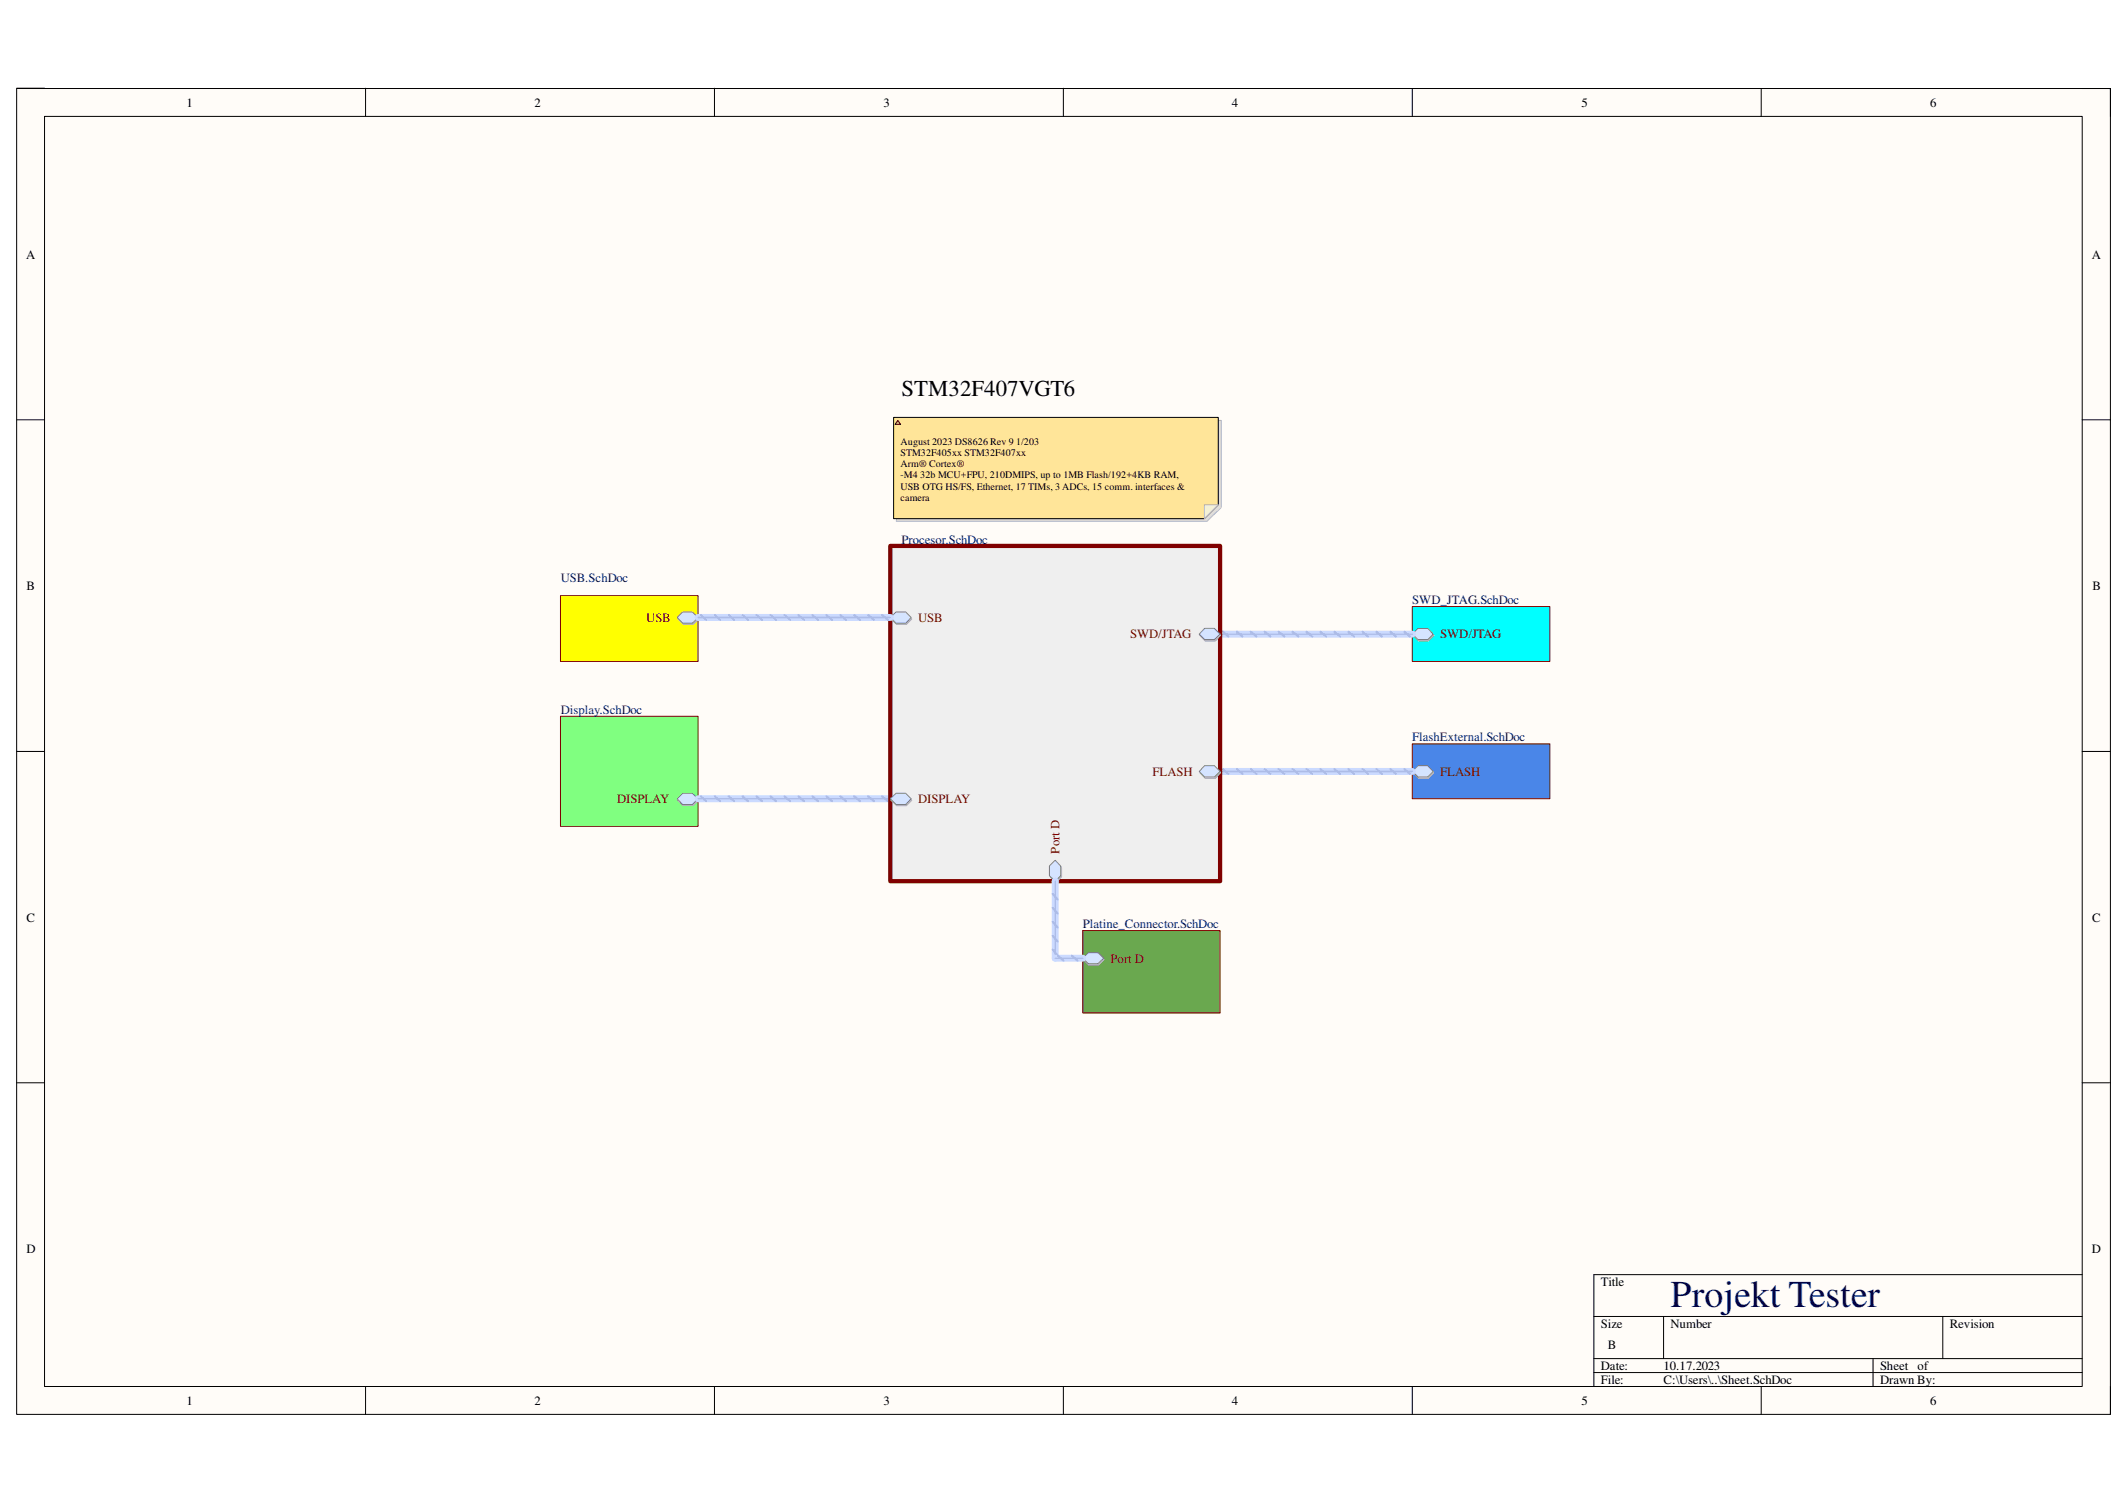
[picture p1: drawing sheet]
<svg xmlns="http://www.w3.org/2000/svg" width="297mm" height="210mm" viewBox="0 0 297 210" stroke-linecap="round" stroke-linejoin="round" font-family="sans-serif">
<path d="M2.3 12.4h292.4v185.1h-292.4z" fill-rule="evenodd" fill="#fffcf8"/>
<path d="M2.3 12.4h292.4v185.1h-292.4z" fill="none" stroke="#000" stroke-width=".14"/>
<path d="M6.2 16.3h284.6v177.3h-284.6z" fill-rule="evenodd" fill="#fffcf8"/>
<g fill="none" stroke="#000" stroke-width=".14">
<path d="M2.3 12.3h3.9M6.2 16.3h284.6v177.3h-284.6zM51.1 12.3v3.9M99.8 12.3v4M148.5 12.3v4M197.2 12.4v3.9M246 12.4v3.9M290.8 12.4h3.9v3.9M2.3 58.6h3.9M290.8 58.6h3.9M2.3 104.9h3.9M290.8 104.9h3.9"/>
<path d="M2.3 151.2h3.9M290.8 151.2h3.9M290.8 178h-68.2v15.6M51.1 193.6v3.9M99.8 193.6v3.9M148.5 193.6v3.9M197.2 193.6v3.9M222.6 183.9h68.2M222.6 189.7h68.2M222.6 191.7h68.2M232.3 183.9v5.8M246 193.6v3.9"/>
<path d="M261.6 189.7v3.9M271.3 183.9v5.8M294.7 193.6v3.9"/>
</g>
<path d="M197.2 84.7h19.2v7.7h-19.2z" fill-rule="evenodd" fill="#0ff"/>
<path d="M197.2 84.7h19.2v7.7h-19.2z" fill="none" stroke="#800000" stroke-width=".14"/>
<path d="M197.4 88.7l.7-.7h1.4l.8 .7-.8 .8h-1.4z" fill-rule="evenodd" fill="#bac0ca"/>
<path d="M197.4 88.7l.7-.7h1.4l.8 .7-.8 .8h-1.4z" fill="none" stroke="#a6acb6" stroke-width=".14"/>
<path d="M197.2 88.6l.8-.8h1.4l.7 .8-.7 .7h-1.4z" fill-rule="evenodd" fill="#d5e4ff"/>
<path d="M197.2 88.6l.8-.8h1.4l.7 .8-.7 .7h-1.4z" fill="none" stroke="#70809b" stroke-width=".14"/>
<path d="M151.2 130h19.2v11.5h-19.2z" fill-rule="evenodd" fill="#6aa84f"/>
<path d="M151.2 130h19.2v11.5h-19.2z" fill="none" stroke="#800000" stroke-width=".14"/>
<path d="M152.1 133.2h1.3l.8 .8-.8 .8h-1.3l-.8-.8z" fill-rule="evenodd" fill="#bac0ca"/>
<path d="M152.1 133.2h1.3l.8 .8-.8 .8h-1.3l-.8-.8z" fill="none" stroke="#a6acb6" stroke-width=".14"/>
<path d="M151.2 133.8l.8-.7h1.3l.8 .7-.8 .8h-1.3z" fill-rule="evenodd" fill="#d5e4ff"/>
<path d="M151.2 133.8l.8-.7h1.3l.8 .7-.8 .8h-1.3z" fill="none" stroke="#70809b" stroke-width=".14"/>
<path d="M197.2 103.9h19.2v7.6h-19.2z" fill-rule="evenodd" fill="#4a86e8"/>
<path d="M197.2 103.9h19.2v7.6h-19.2z" fill="none" stroke="#800000" stroke-width=".14"/>
<path d="M197.4 107.9l.7-.8h1.4l.8 .8-.8 .8h-1.4z" fill-rule="evenodd" fill="#bac0ca"/>
<path d="M197.4 107.9l.7-.8h1.4l.8 .8-.8 .8h-1.4z" fill="none" stroke="#a6acb6" stroke-width=".14"/>
<path d="M197.2 107.7l.8-.8h1.4l.7 .8-.7 .8h-1.4z" fill-rule="evenodd" fill="#d5e4ff"/>
<path d="M197.2 107.7l.8-.8h1.4l.7 .8-.7 .8h-1.4z" fill="none" stroke="#70809b" stroke-width=".14"/>
<path d="M78.3 100h19.2v15.4h-19.2z" fill-rule="evenodd" fill="#80ff80"/>
<path d="M78.3 100h19.2v15.4h-19.2z" fill="none" stroke="#800000" stroke-width=".14"/>
<path d="M94.7 111.8l.7-.8h1.4l.8 .8-.8 .7h-1.4z" fill-rule="evenodd" fill="#bac0ca"/>
<path d="M94.7 111.8l.7-.8h1.4l.8 .8-.8 .7h-1.4z" fill="none" stroke="#a6acb6" stroke-width=".14"/>
<path d="M94.6 111.5l.7-.7h1.4l.8 .7-.8 .9h-1.4z" fill-rule="evenodd" fill="#d5e4ff"/>
<path d="M94.6 111.5l.7-.7h1.4l.8 .7-.8 .9h-1.4z" fill="none" stroke="#70809b" stroke-width=".14"/>
<path d="M170.4 88.6h26.8M97.5 111.5h26.8M170.4 107.7h26.8" fill="none" stroke="#cbdaff" stroke-width=".97"/>
<g fill="none" stroke="#adbce7" stroke-width=".3">
<path d="M170.8 88.2l.7 .7M172.7 88.2l.8 .7M174.7 88.2l.8 .7M176.6 88.2l.8 .7M178.6 88.2l.8 .7M180.5 88.2l.8 .7M182.5 88.2l.8 .7M184.4 88.2l.8 .7M186.3 88.2l.9 .7M188.3 88.2l.8 .7M190.3 88.2l.7 .7M192.2 88.2l.8 .7"/>
<path d="M194.2 88.2l.7 .7M196.1 88.2l.8 .7M97.9 111.2l.7 .7M99.8 111.2l.8 .7M101.8 111.2l.7 .7M103.7 111.2l.8 .7M105.7 111.2l.7 .7M107.6 111.2l.8 .7M109.6 111.2l.8 .7M111.5 111.2l.8 .7M113.4 111.2l.9 .7M115.4 111.2l.8 .7"/>
<path d="M117.3 111.2l.8 .7M119.3 111.2l.8 .7M121.2 111.2l.8 .7M123.2 111.2l.8 .7M170.8 107.4l.7 .7M172.7 107.4l.8 .7M174.7 107.4l.8 .7M176.6 107.4l.8 .7M178.6 107.4l.8 .7M180.5 107.4l.8 .7M182.5 107.4l.8 .7M184.4 107.4l.8 .7"/>
<path d="M186.3 107.4l.9 .7M188.3 107.4l.8 .7M190.3 107.4l.7 .7M192.2 107.4l.8 .7M194.2 107.4l.7 .7M196.1 107.4l.8 .7"/>
</g>
<path d="M170.4 88.6h26.8M97.5 111.5h26.8M170.4 107.7h26.8" fill="none" stroke="#adbce7" stroke-width=".21"/>
<path d="M78.3 83.2h19.2v9.2h-19.2z" fill-rule="evenodd" fill="#ff0"/>
<path d="M78.3 83.2h19.2v9.2h-19.2z" fill="none" stroke="#800000" stroke-width=".14"/>
<path d="M95.4 85.6h1.4l.8 .8-.8 .8h-1.4l-.7-.8z" fill-rule="evenodd" fill="#bac0ca"/>
<path d="M95.4 85.6h1.4l.8 .8-.8 .8h-1.4l-.7-.8z" fill="none" stroke="#a6acb6" stroke-width=".14"/>
<path d="M94.6 86.2l.7-.7h1.4l.8 .7-.8 .8h-1.4z" fill-rule="evenodd" fill="#d5e4ff"/>
<path d="M94.6 86.2l.7-.7h1.4l.8 .7-.8 .8h-1.4z" fill="none" stroke="#70809b" stroke-width=".14"/>
<path d="M124.3 76.2h46.1v46.9h-46.1z" fill-rule="evenodd" fill="#efefef"/>
<path d="M124.3 76.2h46.1v46.9h-46.1z" fill="none" stroke="#800000" stroke-width=".59"/>
<path d="M167.6 88.7l.7-.7h1.4l.8 .7-.8 .8h-1.4z" fill-rule="evenodd" fill="#bac0ca"/>
<path d="M167.6 88.7l.7-.7h1.4l.8 .7-.8 .8h-1.4z" fill="none" stroke="#a6acb6" stroke-width=".14"/>
<path d="M168.2 87.8h1.4l.8 .8-.8 .7h-1.4l-.7-.7z" fill-rule="evenodd" fill="#d5e4ff"/>
<path d="M168.2 87.8h1.4l.8 .8-.8 .7h-1.4l-.7-.7z" fill="none" stroke="#70809b" stroke-width=".14"/>
<path d="M124.4 111.8l.8-.8h1.4l.7 .8-.7 .7h-1.4z" fill-rule="evenodd" fill="#bac0ca"/>
<path d="M124.4 111.8l.8-.8h1.4l.7 .8-.7 .7h-1.4z" fill="none" stroke="#a6acb6" stroke-width=".14"/>
<path d="M124.3 111.5l.8-.7h1.4l.8 .7-.8 .9h-1.4z" fill-rule="evenodd" fill="#d5e4ff"/>
<path d="M124.3 111.5l.8-.7h1.4l.8 .7-.8 .9h-1.4z" fill="none" stroke="#70809b" stroke-width=".14"/>
<path d="M146.7 121.1l.7-.7 .8 .7v1.4l-.8 .8-.7-.8z" fill-rule="evenodd" fill="#bac0ca"/>
<path d="M146.7 121.1l.7-.7 .8 .7v1.4l-.8 .8-.7-.8z" fill="none" stroke="#a6acb6" stroke-width=".14"/>
<path d="M146.6 120.9l.8-.8 .7 .8v1.4l-.7 .8-.8-.8z" fill-rule="evenodd" fill="#d5e4ff"/>
<path d="M146.6 120.9l.8-.8 .7 .8v1.4l-.7 .8-.8-.8z" fill="none" stroke="#70809b" stroke-width=".14"/>
<path d="M124.4 86.4l.8-.8h1.4l.7 .8-.7 .8h-1.4z" fill-rule="evenodd" fill="#bac0ca"/>
<path d="M124.4 86.4l.8-.8h1.4l.7 .8-.7 .8h-1.4z" fill="none" stroke="#a6acb6" stroke-width=".14"/>
<path d="M124.3 86.2l.8-.7h1.4l.8 .7-.8 .8h-1.4z" fill-rule="evenodd" fill="#d5e4ff"/>
<path d="M124.3 86.2l.8-.7h1.4l.8 .7-.8 .8h-1.4z" fill="none" stroke="#70809b" stroke-width=".14"/>
<path d="M167.6 107.9l.7-.8h1.4l.8 .8-.8 .8h-1.4z" fill-rule="evenodd" fill="#bac0ca"/>
<path d="M167.6 107.9l.7-.8h1.4l.8 .8-.8 .8h-1.4z" fill="none" stroke="#a6acb6" stroke-width=".14"/>
<path d="M168.2 106.9h1.4l.8 .8-.8 .8h-1.4l-.7-.8z" fill-rule="evenodd" fill="#d5e4ff"/>
<path d="M168.2 106.9h1.4l.8 .8-.8 .8h-1.4l-.7-.8z" fill="none" stroke="#70809b" stroke-width=".14"/>
<path d="M97.5 86.2h26.8" fill="none" stroke="#cbdaff" stroke-width=".97"/>
<g fill="none" stroke="#adbce7" stroke-width=".3">
<path d="M97.9 85.9l.7 .7M99.8 85.9l.8 .7M101.8 85.9l.7 .7M103.7 85.9l.8 .7M105.7 85.9l.7 .7M107.6 85.9l.8 .7M109.6 85.9l.8 .7M111.5 85.9l.8 .7M113.4 85.9l.9 .7M115.4 85.9l.8 .7M117.3 85.9l.8 .7M119.3 85.9l.8 .7"/>
<path d="M121.2 85.9l.8 .7M123.2 85.9l.8 .7"/>
</g>
<path d="M97.5 86.2h26.8" fill="none" stroke="#adbce7" stroke-width=".21"/>
<circle cx="147.4" cy="123.1" r=".49" fill="#cbdaff"/>
<path d="M147.4 123.1h.1M147.4 123.1v10.7h3.8" fill="none" stroke="#adbce7" stroke-width=".21"/>
<path d="M147.4 123.1v10.7h3.8" fill="none" stroke="#cbdaff" stroke-width=".97"/>
<path d="M147 132.6l.7 .8M147 130.7l.7 .8M147 128.7l.7 .8M147 126.8l.7 .8M147 124.8l.7 .8M147.7 133.5l.8 .7M149.7 133.5l.8 .7" fill="none" stroke="#adbce7" stroke-width=".3"/>
<path d="M125.2 58.7h45.4v12.2l-2 1.9h-43.4z" fill-rule="evenodd" fill="#e0ddd7"/>
<path d="M125.2 58.7h45.4v12.2l-2 1.9h-43.4z" fill="none" stroke="#bfbdba" stroke-width=".14"/>
<path d="M124.8 58.3h45.3v12.2l-1.9 1.9h-43.4z" fill-rule="evenodd" fill="#ffe599"/>
<path d="M124.8 58.3h45.3v12.2l-1.9 1.9h-43.4z" fill="none" stroke="#000" stroke-width=".14"/>
<path d="M168.2 70.5h1.9l-1.9 1.9z" fill="#f2ead8"/>
<path d="M168.2 70.5h1.9l-1.9 1.9z" fill="none" stroke="#bfbdba" stroke-width=".14"/>
<path d="M125.4 58.7l.4 .6h-.8z" fill="#ffb77a"/>
<path d="M125.4 58.7l.4 .6h-.8z" fill="none" stroke="#300" stroke-width=".14"/>
<text font-size="5.3" fill="#000080" x="233.3" y="182.6">Projekt Tester</text>
<text font-size="3.2" x="125.9" y="55.3">STM32F407VGT6</text>
<g font-size="1.8">
<text x="26" y="14.9">1</text>
<text x="74.6" y="14.9">2</text>
<text x="123.4" y="14.9">3</text>
<text x="172" y="14.9">4</text>
<text x="220.8" y="14.9">5</text>
<text x="269.5" y="14.9">6</text>
<text x="3.6" y="36.1">A</text>
<text x="292.1" y="36.1">A</text>
<text x="3.7" y="82.4">B</text>
<text x="292.2" y="82.4">B</text>
<text x="3.7" y="128.7">C</text>
<text x="292.2" y="128.7">C</text>
<text x="3.7" y="175">D</text>
<text x="223.6" y="179.6">Title</text>
<text x="292.1" y="175">D</text>
<text x="223.6" y="185.5">Size</text>
<text x="233.3" y="185.5">Number</text>
<text x="272.3" y="185.5">Revision</text>
<text x="223.6" y="191.3">Date:</text>
<text x="224.5" y="188.4">B</text>
<text x="232.3" y="191.3">10.17.2023</text>
<text x="262.5" y="191.3">Sheet</text>
<text x="267.8" y="191.3">of</text>
<text x="26" y="196.2">1</text>
<text x="74.6" y="196.2">2</text>
<text x="123.4" y="196.2">3</text>
<text x="172" y="196.2">4</text>
<text x="220.8" y="196.2">5</text>
<text x="223.6" y="193.3">File:</text>
<text x="232.3" y="193.3">C:\Users\..\Sheet.SchDoc</text>
<text x="262.5" y="193.3">Drawn By:</text>
<text x="269.5" y="196.2">6</text>
</g>
<g font-size="1.8" fill="#000080">
<text x="125.9" y="75.9">Procesor.SchDoc</text>
<text x="78.3" y="81.3">USB.SchDoc</text>
<text x="197.2" y="84.4">SWD_JTAG.SchDoc</text>
<text x="78.3" y="99.7">Display.SchDoc</text>
<text x="197.2" y="103.5">FlashExternal.SchDoc</text>
<text x="151.2" y="129.6">Platine_Connector.SchDoc</text>
</g>
<g font-size="1.8" fill="#800000">
<text x="90.3" y="86.9">USB</text>
<text x="128.2" y="86.9">USB</text>
<text x="157.8" y="89.2">SWD/JTAG</text>
<text x="201.1" y="89.2">SWD/JTAG</text>
<text x="86.2" y="112.2">DISPLAY</text>
<text x="128.2" y="112.2">DISPLAY</text>
<text x="160.9" y="108.3">FLASH</text>
<text x="201.1" y="108.3">FLASH</text>
<text x="148" y="119.2" transform="rotate(-90 148 119.2)">Port D</text>
<text x="155.1" y="134.5">Port D</text>
</g>
<g font-size="1.4">
<text x="125.8" y="62.1">August 2023 DS8626 Rev 9 1/203</text>
<text x="125.8" y="63.7">STM32F405xx STM32F407xx</text>
<text x="125.8" y="65.2">Arm® Cortex®</text>
<text x="125.8" y="66.8">-M4 32b MCU+FPU, 210DMIPS, up to 1MB Flash/192+4KB RAM,</text>
<text x="125.8" y="68.4">USB OTG HS/FS, Ethernet, 17 TIMs, 3 ADCs, 15 comm. interfaces &amp;</text>
<text x="125.8" y="69.9">camera</text>
</g>
</svg>
